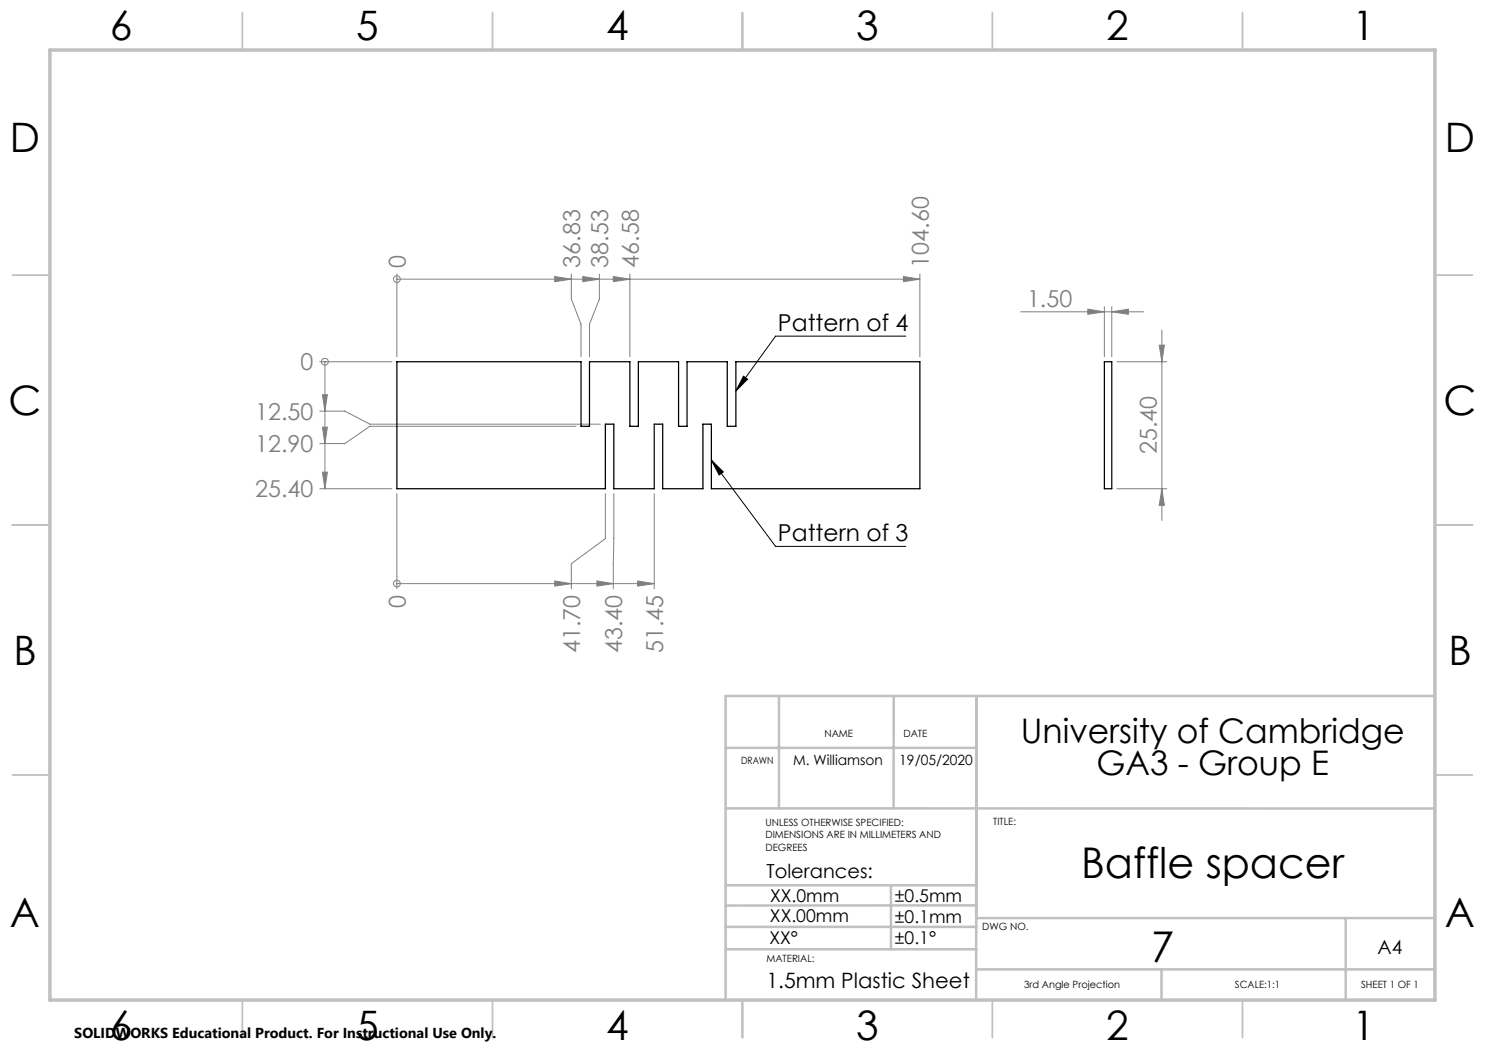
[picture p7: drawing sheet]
<svg xmlns="http://www.w3.org/2000/svg" width="297mm" height="210mm" viewBox="0 0 297 210" stroke-linecap="round" stroke-linejoin="round" font-family="sans-serif">
<path d="M148.7 75.2l.8 .6-2.3 2.4zM181.2 67.2h-26.1l-7.9 11M142.3 92l12.8 17.3h26.1M142.3 92l2.4 2.4-.9 .6z" fill="none" stroke="#000" stroke-width=".2"/>
<g fill="none" stroke="#808080" stroke-width=".2">
<path d="M79.4 55.8h.1M79.4 54.8v16.6M79.4 55.8h104.6M110.9 55.3l3.4 .5-3.4 .5zM114.3 54.8v5l1.9 5v6.6M116.6 55.3l3.3 .5-3.3 .5zM119.9 54.8v5l-2 5v6.6M122.7 55.3l3.3 .5-3.3 .5zM126 54.8v16.6M180.7 55.3l3.3 .5-3.3 .5zM184 54.8v16.6M64 72.3h14.4"/>
<path d="M64.5 78.9h1l-.5 3.3zM65 72.3h.1M65 72.3v25.4M204.1 62.4h24.6M217.6 61.8l3.3 .6-3.3 .5zM220.9 61.3v10.1M222.4 62.4l3.3-.6v1.1zM222.4 61.3v10.1M223.4 72.3h10M231.8 69h1.1l-.5 3.3zM232.4 66v38.1M64 82.2h5l5 2.6h46.1"/>
<path d="M64 97.7h14.4M64.5 85.4h1l-.5 3.3zM64.5 94.4h1l-.5 3.3zM79.4 98.7v19M115.2 85.3h-41.2l-5 3.4h-5M121.1 98.7v9l-6.8 5v5M122.8 98.7l-.1 19M130.8 98.7v19M223.4 97.7h10M232.4 97.7l.5 3.4h-1.1zM79.4 116.7h.1M79.4 116.7h51.4"/>
<path d="M110.9 116.2l3.4 .5-3.4 .5zM119.4 116.2l3.3 .5-3.3 .5zM127.5 116.2l3.3 .5-3.3 .5z"/>
<circle cx="79.4" cy="55.8" r=".67"/>
<circle cx="65" cy="72.3" r=".69"/>
<circle cx="79.4" cy="116.7" r=".67"/>
</g>
<g fill="none" stroke="#c0c0c0" stroke-width=".35">
<path d="M48.5 2.5v7.5M98.5 2.5v7.5M148.5 2.5v7.5M198.5 2.5v7.5M248.5 2.5v7.5M2.5 55h7.5M287 55h7.5M2.5 105h7.5M287 105h7.5M2.5 155h7.5M287 155h7.5M48.5 200v7.5"/>
<path d="M98.5 200v7.5M148.5 200v7.5M198.5 200v7.5M248.5 200v7.5"/>
</g>
<g fill="none" stroke="#c0c0c0" stroke-width=".5">
<path d="M155.8 139.2v22.5M178.8 139.2l-.1 22.5M195.3 139.2l-.1 60.9M286.9 139.2h-141.8v60.8M145.1 149.6h50.2M145.1 161.7h141.8M145.1 177.1h50.2M178.2 177.1v12.8M145.1 185.4h50.2M145.1 189.9h50.2M195.2 193.9h91.7M195.3 181.1h-50.2"/>
<path d="M195.3 183.6h91.7M232.3 193.9v6.1M269.1 183.6v16.4"/>
</g>
<path d="M10 10h277v190h-277z" fill="none" stroke="#c0c0c0" stroke-width=".7"/>
<path d="M148.7 75.2l.8 .6-2.3 2.4zM142.3 92l2.4 2.4-.9 .6z" fill="#000"/>
<g fill="#808080">
<path d="M64.5 85.4h1l-.5 3.3zM64.5 78.9h1l-.5 3.3zM64.5 94.4h1l-.5 3.3z"/>
<path d="M110.9 55.3l3.4 .5-3.4 .5zM116.6 55.3l3.3 .5-3.3 .5zM122.7 55.3l3.3 .5-3.3 .5zM180.7 55.3l3.3 .5-3.3 .5zM110.9 116.2l3.4 .5-3.4 .5zM119.4 116.2l3.3 .5-3.3 .5zM127.5 116.2l3.3 .5-3.3 .5z"/>
<path d="M222.4 62.4l3.3-.6v1.1zM217.6 61.8l3.3 .6-3.3 .5z"/>
<path d="M232.4 97.7l.5 3.4h-1.1zM231.8 69h1.1l-.5 3.3z"/>
</g>
<path d="M79.4 72.3h36.8v13h1.7v-13h8.1v13h1.7v-13h8v13h1.7v-13h8.1v13h1.7v-13h36.8v25.4h-41.7v-12.9h-1.7v12.9h-8.1v-12.9h-1.7v12.9h-8v-12.9h-1.7v12.9h-41.7zM220.9 72.3h1.5v25.4h-1.5z" fill="none" stroke="#000" stroke-width=".25"/>
<g font-size="8.5">
<text x="216.2" y="175.5">Baffle spacer</text>
<text x="230.2" y="192.3">7</text>
</g>
<g font-size="8.1">
<text x="22" y="8">6</text>
<text x="71.2" y="8">5</text>
<text x="121.2" y="8">4</text>
<text x="171.3" y="8">3</text>
<text x="221.3" y="8">2</text>
<text x="270.5" y="8">1</text>
<text x="2" y="30.5">D</text>
<text x="289" y="30.5">D</text>
<text x="1.7" y="83">C</text>
<text x="288.7" y="83">C</text>
<text x="2.7" y="133">B</text>
<text x="289.7" y="133">B</text>
<text x="2" y="185.5">A</text>
<text x="289" y="185.5">A</text>
<text x="22" y="208">6</text>
<text x="71.2" y="208">5</text>
<text x="121.2" y="208">4</text>
<text x="171.3" y="208">3</text>
<text x="221.3" y="208">2</text>
<text x="270.5" y="208">1</text>
</g>
<g font-size="6.8">
<text x="204.2" y="148.6">University of Cambridge</text>
<text x="219.3" y="155.1">GA3 - Group E</text>
</g>
<g font-size="4.7" fill="#808080">
<text x="81.2" y="53.5" transform="rotate(-90 81.2 53.5)">0</text>
<text x="116" y="53.5" transform="rotate(-90 116 53.5)">36.83</text>
<text x="121.7" y="53.5" transform="rotate(-90 121.7 53.5)">38.53</text>
<text x="127.7" y="53.5" transform="rotate(-90 127.7 53.5)">46.58</text>
<text x="185.8" y="53.5" transform="rotate(-90 185.8 53.5)">104.60</text>
<text x="205.4" y="61.3">1.50</text>
<text x="60.1" y="74.1">0</text>
<text x="51" y="84">12.50</text>
<text x="51" y="90.5">12.90</text>
<text x="231.4" y="90.8" transform="rotate(-90 231.4 90.8)">25.40</text>
<text x="51" y="99.5">25.40</text>
<text x="81.2" y="121.6" transform="rotate(-90 81.2 121.6)">0</text>
<text x="116" y="130.7" transform="rotate(-90 116 130.7)">41.70</text>
<text x="124.4" y="130.7" transform="rotate(-90 124.4 130.7)">43.40</text>
<text x="132.6" y="130.7" transform="rotate(-90 132.6 130.7)">51.45</text>
</g>
<g font-size="4.7">
<text x="155.6" y="66.2">Pattern of 4</text>
<text x="155.6" y="108.2">Pattern of 3</text>
</g>
<text font-size="4.2" x="153.3" y="197.5">1.5mm Plastic Sheet</text>
<g font-size="3.9">
<text x="153.3" y="175.6">Tolerances:</text>
<text x="275.5" y="190.9">A4</text>
</g>
<g font-size="3.5">
<text x="154" y="184.5">XX.00mm</text>
<text x="154" y="180.4">XX.0mm</text>
<text x="179" y="180.4">±0.5mm</text>
<text x="179" y="184.6">±0.1mm</text>
<text x="153.9" y="188.8">XX°</text>
<text x="179" y="188.8">±0.1°</text>
</g>
<text font-size="2.9" x="14.9" y="207.6">SOLIDWORKS Educational Product. For Instructional Use Only.</text>
<g font-size="2.8">
<text x="158.6" y="152.9">M. Williamson</text>
<text x="179.9" y="153">19/05/2020</text>
</g>
<g font-size="2">
<text x="164.9" y="147.5">NAME</text>
<text x="180.7" y="147.5">DATE</text>
<text x="148.2" y="152.9">DRAWN</text>
<text x="153.1" y="165.2">UNLESS OTHERWISE SPECIFIED:</text>
<text x="153.1" y="167.7">DIMENSIONS ARE IN MILLIMETERS AND</text>
<text x="198.7" y="164.9">TITLE:</text>
<text x="153.1" y="170.2">DEGREES</text>
<text x="196.5" y="186.1">DWG NO.</text>
<text x="153.3" y="192.4">MATERIAL:</text>
<text x="204.8" y="197.7">3rd Angle Projection</text>
<text x="247" y="197.7">SCALE:1:1</text>
<text x="272.2" y="197.7">SHEET 1 OF 1</text>
</g>
</svg>
